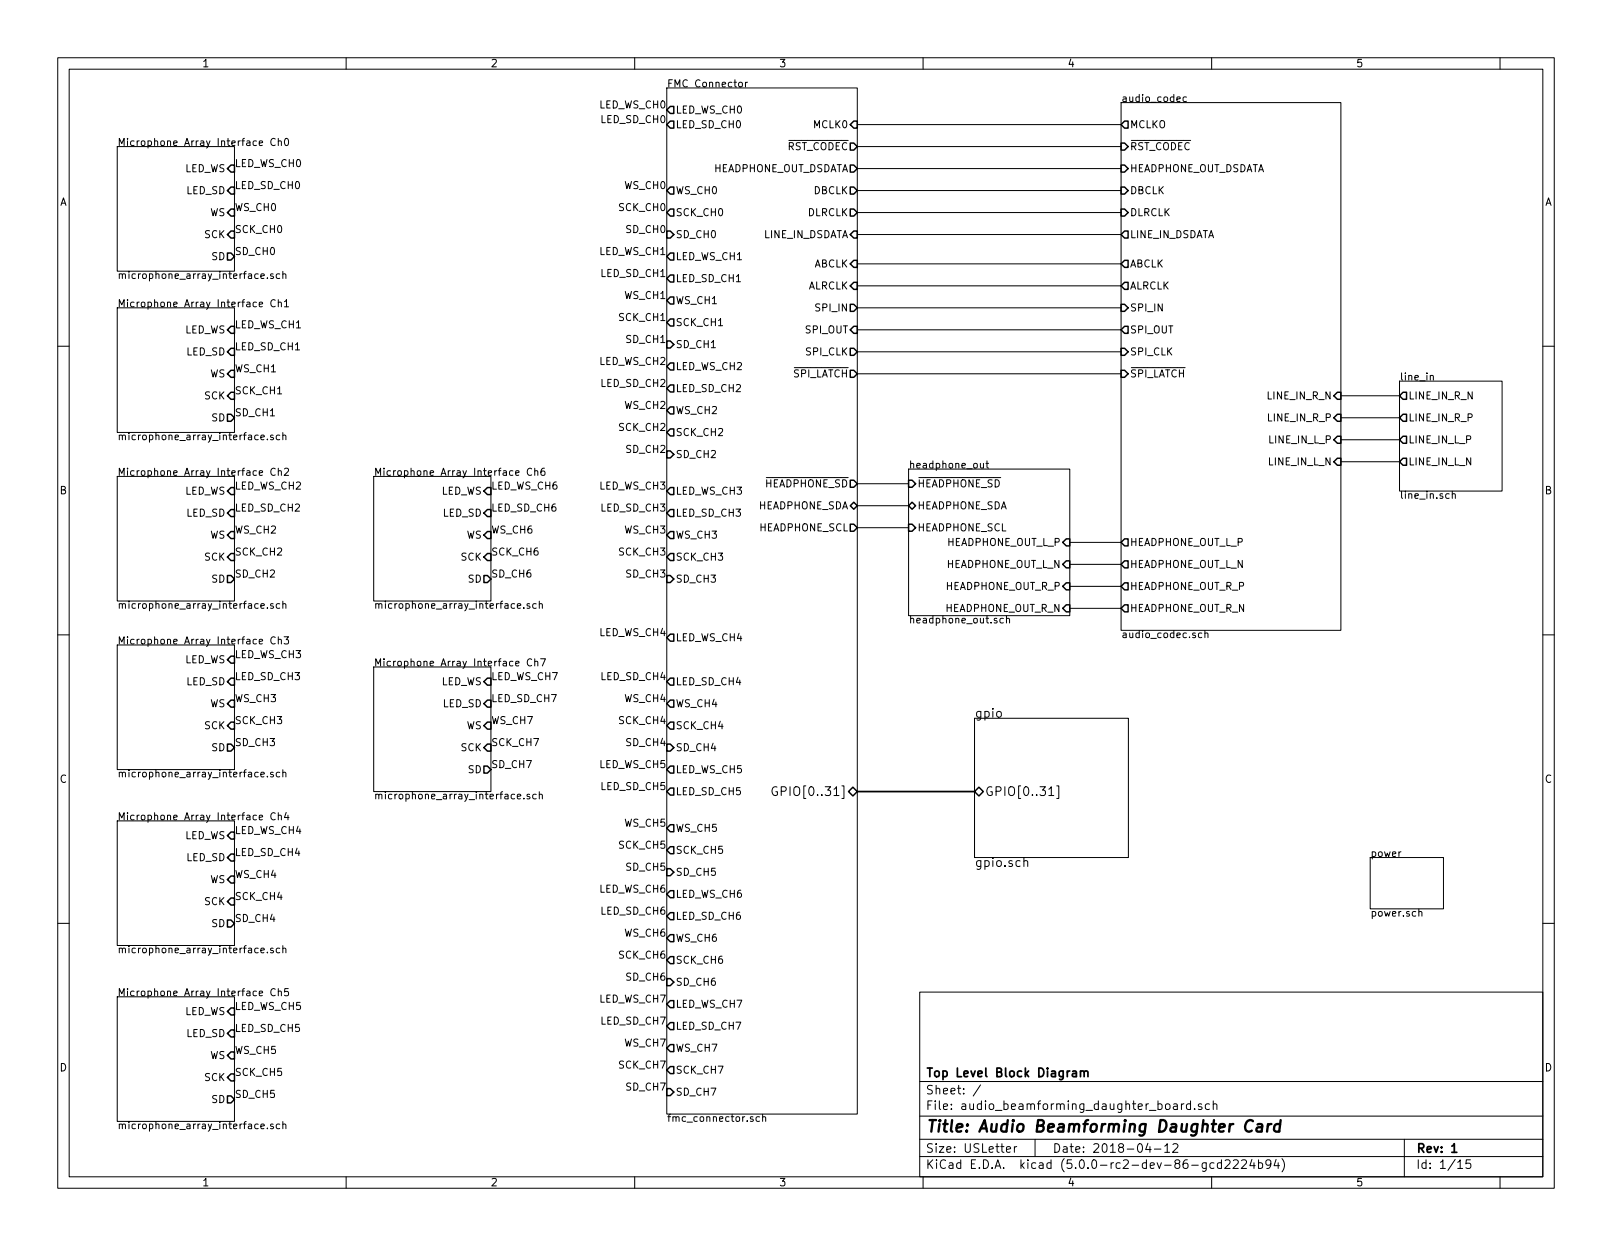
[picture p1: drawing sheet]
EESchema Schematic File Version 4
LIBS:audio_beamforming_daughter_board-cache
EELAYER 26 0
EELAYER END
$Descr USLetter 11000 8500
encoding utf-8
Sheet 1 15
Title "Audio Beamforming Daughter Card"
Date "2018-04-12"
Rev "1"
Comp "Top Level Block Diagram"
Comment1 ""
Comment2 ""
Comment3 ""
Comment4 ""
$EndDescr
$Sheet
S 4550 600  1300 7000
U 5A0B44EE
F0 "FMC Connector" 49
F1 "fmc_connector.sch" 49
F2 "LED_WS_CH0" O L 4550 750 49 
F3 "LED_SD_CH0" O L 4550 850 49 
F4 "WS_CH0" O L 4550 1300 49 
F5 "SD_CH0" I L 4550 1600 49 
F6 "SCK_CH0" O L 4550 1450 49 
F7 "HEADPHONE_SCL" O R 5850 3600 49 
F8 "HEADPHONE_SDA" B R 5850 3450 49 
F9 "LED_WS_CH1" O L 4550 1750 49 
F10 "LED_SD_CH1" O L 4550 1900 49 
F11 "WS_CH1" O L 4550 2050 49 
F12 "SD_CH1" I L 4550 2350 49 
F13 "SCK_CH1" O L 4550 2200 49 
F14 "LED_WS_CH2" O L 4550 2500 49 
F15 "LED_SD_CH2" O L 4550 2650 49 
F16 "WS_CH2" O L 4550 2800 49 
F17 "SD_CH2" I L 4550 3100 49 
F18 "SCK_CH2" O L 4550 2950 49 
F19 "~RST_CODEC" O R 5850 1000 49 
F20 "DBCLK" O R 5850 1300 49 
F21 "DLRCLK" O R 5850 1450 49 
F22 "HEADPHONE_OUT_DSDATA" O R 5850 1150 49 
F23 "ABCLK" I R 5850 1800 49 
F24 "ALRCLK" I R 5850 1950 49 
F25 "LINE_IN_DSDATA" I R 5850 1600 49 
F26 "SPI_IN" O R 5850 2100 49 
F27 "SPI_OUT" I R 5850 2250 49 
F28 "SPI_CLK" O R 5850 2400 49 
F29 "~SPI_LATCH" O R 5850 2550 49 
F30 "MCLK0" I R 5850 850 49 
F31 "LED_WS_CH3" O L 4550 3350 49 
F32 "LED_SD_CH3" O L 4550 3500 49 
F33 "WS_CH3" O L 4550 3650 49 
F34 "SD_CH3" I L 4550 3950 49 
F35 "SCK_CH3" O L 4550 3800 49 
F36 "LED_WS_CH4" O L 4550 4350 49 
F37 "LED_SD_CH4" O L 4550 4650 49 
F38 "WS_CH4" O L 4550 4800 49 
F39 "SD_CH4" I L 4550 5100 49 
F40 "SCK_CH4" O L 4550 4950 49 
F41 "LED_WS_CH5" O L 4550 5250 49 
F42 "LED_SD_CH5" O L 4550 5400 49 
F43 "WS_CH5" O L 4550 5650 49 
F44 "SD_CH5" I L 4550 5950 49 
F45 "SCK_CH5" O L 4550 5800 49 
F46 "LED_WS_CH6" O L 4550 6100 49 
F47 "LED_SD_CH6" O L 4550 6250 49 
F48 "WS_CH6" O L 4550 6400 49 
F49 "SD_CH6" I L 4550 6700 49 
F50 "SCK_CH6" O L 4550 6550 49 
F51 "LED_WS_CH7" O L 4550 6850 49 
F52 "LED_SD_CH7" O L 4550 7000 49 
F53 "WS_CH7" O L 4550 7150 49 
F54 "SD_CH7" I L 4550 7450 49 
F55 "SCK_CH7" O L 4550 7300 49 
F56 "~HEADPHONE_SD" O R 5850 3300 49 
F57 "GPIO[0..31]" B R 5850 5400 60 
$EndSheet
$Sheet
S 6650 4900 1050 950 
U 5A934474
F0 "gpio" 60
F1 "gpio.sch" 60
F2 "GPIO[0..31]" B L 6650 5400 60 
$EndSheet
Wire Bus Line
	6650 5400 5850 5400
$Sheet
S 9350 5850 500  350 
U 5A3ACADB
F0 "power" 49
F1 "power.sch" 49
$EndSheet
$Sheet
S 7650 700  1500 3600
U 5A5B9D9A
F0 "audio_codec" 49
F1 "audio_codec.sch" 49
F2 "HEADPHONE_OUT_DSDATA" I L 7650 1150 49 
F3 "DBCLK" I L 7650 1300 49 
F4 "DLRCLK" I L 7650 1450 49 
F5 "LINE_IN_DSDATA" O L 7650 1600 49 
F6 "ABCLK" O L 7650 1800 49 
F7 "ALRCLK" O L 7650 1950 49 
F8 "SPI_IN" I L 7650 2100 49 
F9 "SPI_CLK" I L 7650 2400 49 
F10 "HEADPHONE_OUT_L_P" O L 7650 3700 49 
F11 "HEADPHONE_OUT_L_N" O L 7650 3850 49 
F12 "HEADPHONE_OUT_R_P" O L 7650 4000 49 
F13 "HEADPHONE_OUT_R_N" O L 7650 4150 49 
F14 "LINE_IN_L_P" I R 9150 3000 49 
F15 "LINE_IN_L_N" I R 9150 3150 49 
F16 "LINE_IN_R_P" I R 9150 2850 49 
F17 "LINE_IN_R_N" I R 9150 2700 49 
F18 "MCLKO" O L 7650 850 49 
F19 "~RST_CODEC" I L 7650 1000 49 
F20 "~SPI_LATCH" I L 7650 2550 49 
F21 "SPI_OUT" O L 7650 2250 49 
$EndSheet
$Sheet
S 6200 3200 1100 1000
U 5A5CEA77
F0 "headphone_out" 49
F1 "headphone_out.sch" 49
F2 "HEADPHONE_SCL" I L 6200 3600 49 
F3 "HEADPHONE_OUT_L_N" I R 7300 3850 49 
F4 "HEADPHONE_OUT_L_P" I R 7300 3700 49 
F5 "HEADPHONE_OUT_R_P" I R 7300 4000 49 
F6 "HEADPHONE_OUT_R_N" I R 7300 4150 49 
F7 "~HEADPHONE_SD" I L 6200 3300 49 
F8 "HEADPHONE_SDA" B L 6200 3450 49 
$EndSheet
$Sheet
S 9550 2600 700  750 
U 5A5DC882
F0 "line_in" 49
F1 "line_in.sch" 49
F2 "LINE_IN_L_N" O L 9550 3150 49 
F3 "LINE_IN_L_P" O L 9550 3000 49 
F4 "LINE_IN_R_P" O L 9550 2850 49 
F5 "LINE_IN_R_N" O L 9550 2700 49 
$EndSheet
$Sheet
S 800  1000 800  850 
U 5A73627F
F0 "Microphone Array Interface Ch0" 49
F1 "microphone_array_interface.sch" 49
F2 "SD" O R 1600 1750 49 
F3 "SCK" I R 1600 1600 49 
F4 "WS" I R 1600 1450 49 
F5 "LED_WS" I R 1600 1150 49 
F6 "LED_SD" I R 1600 1300 49 
$EndSheet
$Sheet
S 800  2100 800  850 
U 5A74CC7B
F0 "Microphone Array Interface Ch1" 49
F1 "microphone_array_interface.sch" 49
F2 "SD" O R 1600 2850 49 
F3 "SCK" I R 1600 2700 49 
F4 "WS" I R 1600 2550 49 
F5 "LED_WS" I R 1600 2250 49 
F6 "LED_SD" I R 1600 2400 49 
$EndSheet
$Sheet
S 800  3250 800  850 
U 5A062075
F0 "Microphone Array Interface Ch2" 49
F1 "microphone_array_interface.sch" 49
F2 "SD" O R 1600 3950 49 
F3 "SCK" I R 1600 3800 49 
F4 "WS" I R 1600 3650 49 
F5 "LED_WS" I R 1600 3350 49 
F6 "LED_SD" I R 1600 3500 49 
$EndSheet
$Sheet
S 800  4400 800  850 
U 5A736B57
F0 "Microphone Array Interface Ch3" 49
F1 "microphone_array_interface.sch" 49
F2 "SD" O R 1600 5100 49 
F3 "SCK" I R 1600 4950 49 
F4 "WS" I R 1600 4800 49 
F5 "LED_WS" I R 1600 4500 49 
F6 "LED_SD" I R 1600 4650 49 
$EndSheet
$Sheet
S 800  5600 800  850 
U 5A736B5E
F0 "Microphone Array Interface Ch4" 49
F1 "microphone_array_interface.sch" 49
F2 "SD" O R 1600 6300 49 
F3 "SCK" I R 1600 6150 49 
F4 "WS" I R 1600 6000 49 
F5 "LED_WS" I R 1600 5700 49 
F6 "LED_SD" I R 1600 5850 49 
$EndSheet
$Sheet
S 800  6800 800  850 
U 5A736B65
F0 "Microphone Array Interface Ch5" 49
F1 "microphone_array_interface.sch" 49
F2 "SD" O R 1600 7500 49 
F3 "SCK" I R 1600 7350 49 
F4 "WS" I R 1600 7200 49 
F5 "LED_WS" I R 1600 6900 49 
F6 "LED_SD" I R 1600 7050 49 
$EndSheet
$Sheet
S 2550 3250 800  850 
U 5A7363B1
F0 "Microphone Array Interface Ch6" 49
F1 "microphone_array_interface.sch" 49
F2 "SD" O R 3350 3950 49 
F3 "SCK" I R 3350 3800 49 
F4 "WS" I R 3350 3650 49 
F5 "LED_WS" I R 3350 3350 49 
F6 "LED_SD" I R 3350 3500 49 
$EndSheet
$Sheet
S 2550 4550 800  850 
U 5A7363AA
F0 "Microphone Array Interface Ch7" 49
F1 "microphone_array_interface.sch" 49
F2 "SD" O R 3350 5250 49 
F3 "SCK" I R 3350 5100 49 
F4 "WS" I R 3350 4950 49 
F5 "LED_WS" I R 3350 4650 49 
F6 "LED_SD" I R 3350 4800 49 
$EndSheet
Text Label 1600 1150 0    49   ~ 0
LED_WS_CH0
Text Label 1600 1300 0    49   ~ 0
LED_SD_CH0
Text Label 1600 1450 0    49   ~ 0
WS_CH0
Text Label 1600 1600 0    49   ~ 0
SCK_CH0
Text Label 1600 1750 0    49   ~ 0
SD_CH0
Text Label 1600 2250 0    49   ~ 0
LED_WS_CH1
Text Label 1600 2400 0    49   ~ 0
LED_SD_CH1
Text Label 1600 2700 0    49   ~ 0
SCK_CH1
Text Label 1600 2850 0    49   ~ 0
SD_CH1
Text Label 1600 2550 0    49   ~ 0
WS_CH1
Text Label 1600 3350 0    49   ~ 0
LED_WS_CH2
Text Label 1600 3500 0    49   ~ 0
LED_SD_CH2
Text Label 1600 3650 0    49   ~ 0
WS_CH2
Text Label 1600 3800 0    49   ~ 0
SCK_CH2
Text Label 1600 3950 0    49   ~ 0
SD_CH2
Text Label 1600 4500 0    49   ~ 0
LED_WS_CH3
Text Label 1600 4650 0    49   ~ 0
LED_SD_CH3
Text Label 1600 4800 0    49   ~ 0
WS_CH3
Text Label 1600 4950 0    49   ~ 0
SCK_CH3
Text Label 1600 5100 0    49   ~ 0
SD_CH3
Text Label 1600 5700 0    49   ~ 0
LED_WS_CH4
Text Label 1600 5850 0    49   ~ 0
LED_SD_CH4
Text Label 1600 6000 0    49   ~ 0
WS_CH4
Text Label 1600 6150 0    49   ~ 0
SCK_CH4
Text Label 1600 6300 0    49   ~ 0
SD_CH4
Text Label 1600 6900 0    49   ~ 0
LED_WS_CH5
Text Label 1600 7050 0    49   ~ 0
LED_SD_CH5
Text Label 1600 7200 0    49   ~ 0
WS_CH5
Text Label 1600 7350 0    49   ~ 0
SCK_CH5
Text Label 1600 7500 0    49   ~ 0
SD_CH5
Text Label 3350 5250 0    49   ~ 0
SD_CH7
Text Label 3350 5100 0    49   ~ 0
SCK_CH7
Text Label 3350 4950 0    49   ~ 0
WS_CH7
Text Label 3350 4800 0    49   ~ 0
LED_SD_CH7
Text Label 3350 4650 0    49   ~ 0
LED_WS_CH7
Text Label 3350 3950 0    49   ~ 0
SD_CH6
Text Label 3350 3800 0    49   ~ 0
SCK_CH6
Text Label 3350 3650 0    49   ~ 0
WS_CH6
Text Label 3350 3500 0    49   ~ 0
LED_SD_CH6
Text Label 3350 3350 0    49   ~ 0
LED_WS_CH6
Wire Wire Line
	9550 2700 9150 2700
Wire Wire Line
	9550 2850 9150 2850
Wire Wire Line
	9550 3000 9150 3000
Wire Wire Line
	9550 3150 9150 3150
Wire Wire Line
	7650 3700 7300 3700
Wire Wire Line
	7650 3850 7300 3850
Wire Wire Line
	7650 4000 7300 4000
Wire Wire Line
	7650 4150 7300 4150
Wire Wire Line
	5850 2100 7650 2100
Wire Wire Line
	7650 2250 5850 2250
Wire Wire Line
	5850 2400 7650 2400
Wire Wire Line
	5850 2550 7650 2550
Wire Wire Line
	5850 1950 7650 1950
Wire Wire Line
	7650 1800 5850 1800
Wire Wire Line
	5850 1600 7650 1600
Wire Wire Line
	5850 1300 7650 1300
Wire Wire Line
	7650 1450 5850 1450
Wire Wire Line
	5850 1150 7650 1150
Wire Wire Line
	7650 1000 5850 1000
Wire Wire Line
	7650 850  5850 850 
Wire Wire Line
	5850 3450 6200 3450
Wire Wire Line
	6200 3600 5850 3600
Text Label 4550 750  2    49   ~ 0
LED_WS_CH0
Text Label 4550 850  2    49   ~ 0
LED_SD_CH0
Text Label 4550 1300 2    49   ~ 0
WS_CH0
Text Label 4550 7450 2    49   ~ 0
SD_CH7
Text Label 4550 7300 2    49   ~ 0
SCK_CH7
Text Label 4550 7150 2    49   ~ 0
WS_CH7
Text Label 4550 7000 2    49   ~ 0
LED_SD_CH7
Text Label 4550 6850 2    49   ~ 0
LED_WS_CH7
Text Label 4550 6700 2    49   ~ 0
SD_CH6
Text Label 4550 6550 2    49   ~ 0
SCK_CH6
Text Label 4550 6400 2    49   ~ 0
WS_CH6
Text Label 4550 6250 2    49   ~ 0
LED_SD_CH6
Text Label 4550 6100 2    49   ~ 0
LED_WS_CH6
Text Label 4550 5950 2    49   ~ 0
SD_CH5
Text Label 4550 5800 2    49   ~ 0
SCK_CH5
Text Label 4550 5650 2    49   ~ 0
WS_CH5
Text Label 4550 5400 2    49   ~ 0
LED_SD_CH5
Text Label 4550 5250 2    49   ~ 0
LED_WS_CH5
Text Label 4550 5100 2    49   ~ 0
SD_CH4
Text Label 4550 4950 2    49   ~ 0
SCK_CH4
Text Label 4550 4800 2    49   ~ 0
WS_CH4
Text Label 4550 4650 2    49   ~ 0
LED_SD_CH4
Text Label 4550 4350 2    49   ~ 0
LED_WS_CH4
Text Label 4550 3950 2    49   ~ 0
SD_CH3
Text Label 4550 3800 2    49   ~ 0
SCK_CH3
Text Label 4550 3650 2    49   ~ 0
WS_CH3
Text Label 4550 3350 2    49   ~ 0
LED_WS_CH3
Text Label 4550 3500 2    49   ~ 0
LED_SD_CH3
Text Label 4550 3100 2    49   ~ 0
SD_CH2
Text Label 4550 2950 2    49   ~ 0
SCK_CH2
Text Label 4550 2800 2    49   ~ 0
WS_CH2
Text Label 4550 2650 2    49   ~ 0
LED_SD_CH2
Text Label 4550 2500 2    49   ~ 0
LED_WS_CH2
Text Label 4550 2350 2    49   ~ 0
SD_CH1
Text Label 4550 2200 2    49   ~ 0
SCK_CH1
Text Label 4550 2050 2    49   ~ 0
WS_CH1
Text Label 4550 1900 2    49   ~ 0
LED_SD_CH1
Text Label 4550 1750 2    49   ~ 0
LED_WS_CH1
Text Label 4550 1600 2    49   ~ 0
SD_CH0
Text Label 4550 1450 2    49   ~ 0
SCK_CH0
Wire Wire Line
	5850 3300 6200 3300
$EndSCHEMATC
